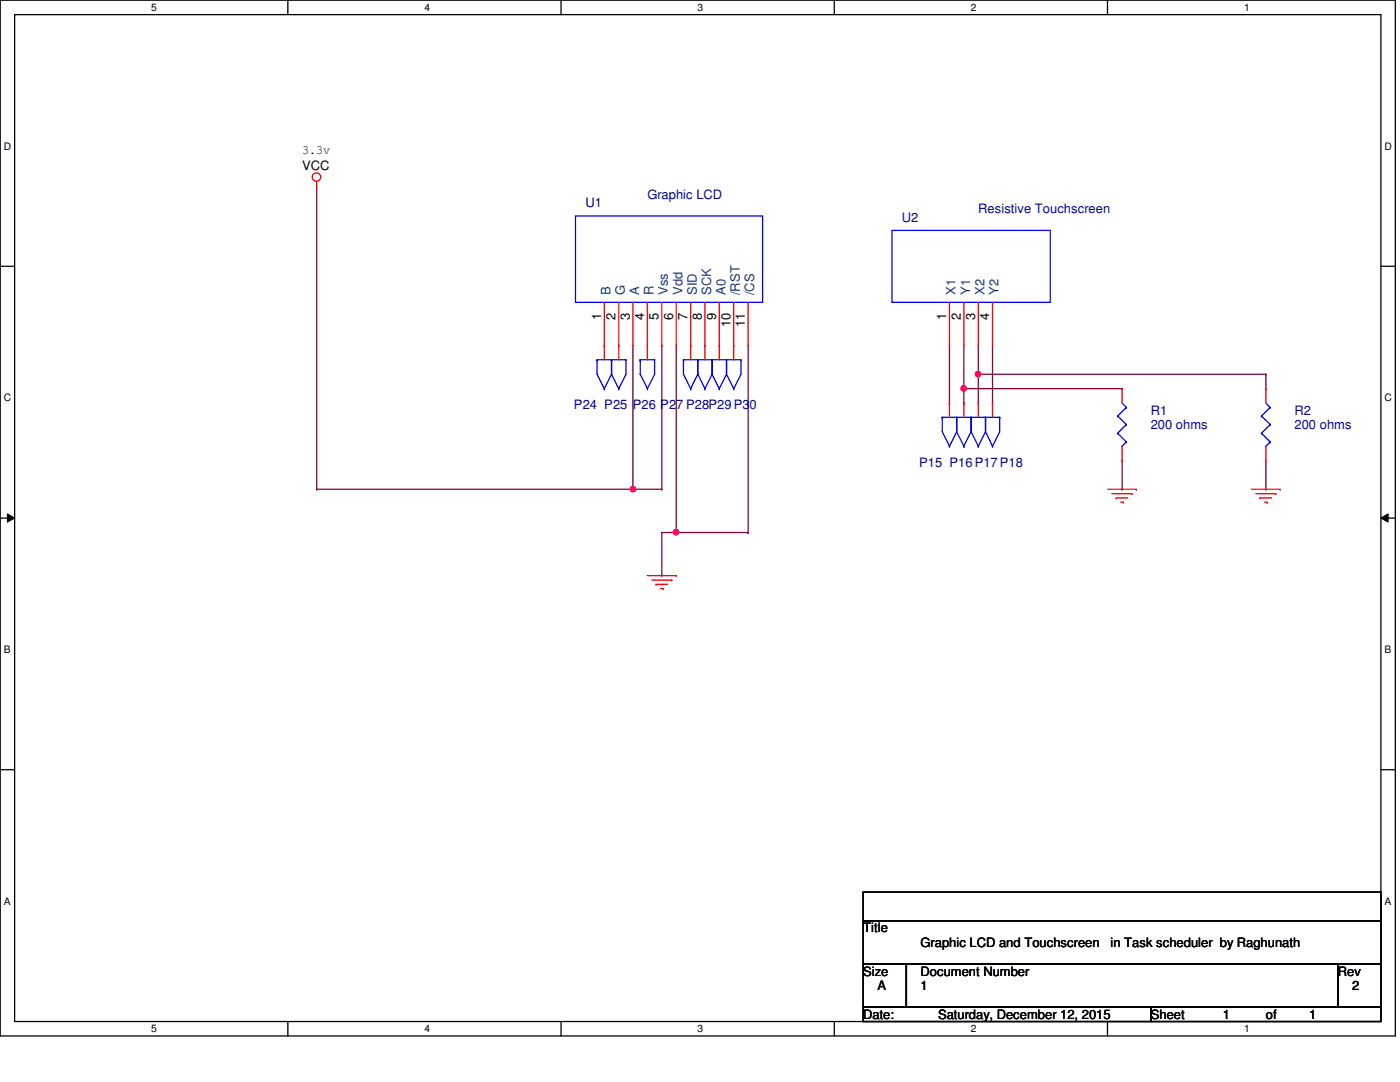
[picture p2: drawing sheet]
<svg xmlns="http://www.w3.org/2000/svg" width="279mm" height="216mm" viewBox="0 0 279 216" stroke-linecap="round" stroke-linejoin="round" font-family="sans-serif">
<path d="M0 0h278.5v206.7h-278.5zM2.9 2.9h272.7v200.9h-272.7z" fill="none" stroke="#000" stroke-width=".25"/>
<g fill="#fff">
<path d="M30.2 .3h1.1v2.3h-1.1z"/>
<path d="M30.2 204.1h1.1v2.3h-1.1z"/>
</g>
<path d="M57.4 0v2.9M57.4 203.8v2.9" fill="none" stroke="#000" stroke-width=".25"/>
<g fill="#fff">
<path d="M84.7 .3h1.1v2.3h-1.1z"/>
<path d="M84.7 204.1h1.1v2.3h-1.1z"/>
</g>
<path d="M112 0v2.9M112 203.8v2.9" fill="none" stroke="#000" stroke-width=".25"/>
<g fill="#fff">
<path d="M139.2 .3h1.1v2.3h-1.1z"/>
<path d="M139.2 204.1h1.1v2.3h-1.1z"/>
</g>
<path d="M166.5 0v2.9M166.5 203.8v2.9" fill="none" stroke="#000" stroke-width=".25"/>
<g fill="#fff">
<path d="M193.8 .3h1.1v2.3h-1.1z"/>
<path d="M193.8 204.1h1.1v2.3h-1.1z"/>
</g>
<path d="M221 0v2.9M221 203.8v2.9" fill="none" stroke="#000" stroke-width=".25"/>
<g fill="#fff">
<path d="M248.3 .3h1.1v2.3h-1.1z"/>
<path d="M248.3 204.1h1.1v2.3h-1.1z"/>
<path d="M.8 28h1.4v2.3h-1.4z"/>
<path d="M276.3 28h1.4v2.3h-1.4z"/>
<path d="M.8 78.2h1.4v2.3h-1.4z"/>
<path d="M276.3 78.2h1.4v2.3h-1.4z"/>
</g>
<path d="M0 53.1h2.9M275.6 53.1h2.9" fill="none" stroke="#000" stroke-width=".25"/>
<g fill="#fff">
<path d="M.8 128.5h1.3v2.2h-1.3z"/>
<path d="M276.3 128.5h1.3v2.2h-1.3z"/>
</g>
<path d="M0 103.4h2.9M275.6 103.4h2.9" fill="none" stroke="#000" stroke-width=".25"/>
<path d="M1.5 102.5l1.4 .9-1.4 .8zM275.6 103.4l1.4-.9v1.7z" fill="#000"/>
<path d="M1.5 102.5l1.4 .9-1.4 .8zM275.6 103.4l1.4-.9v1.7z" fill="none" stroke="#000" stroke-width=".2"/>
<g fill="#fff">
<path d="M.8 178.7h1.3v2.2h-1.3z"/>
<path d="M276.3 178.7h1.3v2.2h-1.3z"/>
</g>
<path d="M0 153.6h2.9M275.6 153.6h2.9" fill="none" stroke="#000" stroke-width=".25"/>
<path d="M192.4 77.6h.1M192.4 68.9v8.7M192.4 77.6h31.5M223.9 77.6h.1" fill="none" stroke="#800040" stroke-width=".25"/>
<circle cx="192.3" cy="77.5" r=".56" fill="#f0f"/>
<circle cx="192.3" cy="77.5" r=".56" fill="none" stroke="#f0f" stroke-width=".25"/>
<path d="M195.2 74.7h.1M195.2 68.9v5.8M195.2 74.7h57.4M252.6 74.7h.1" fill="none" stroke="#800040" stroke-width=".25"/>
<circle cx="195.2" cy="74.6" r=".56" fill="#f0f"/>
<circle cx="195.2" cy="74.6" r=".56" fill="none" stroke="#f0f" stroke-width=".25"/>
<path d="M135 68.9v37.4M149.3 68.9v37.4M252.6 77.6h.1M252.6 74.7v2.9M223.9 97.6h.1M223.9 91.9v5.7M252.6 97.6h.1M252.6 91.9v5.7M132.1 106.3h2.9M135 106.3h.1M149.3 106.3h.1" fill="none" stroke="#800040" stroke-width=".25"/>
<circle cx="134.9" cy="106.2" r=".56" fill="#f0f"/>
<circle cx="134.9" cy="106.2" r=".56" fill="none" stroke="#f0f" stroke-width=".25"/>
<g fill="none" stroke="#800040" stroke-width=".25">
<path d="M63.2 37.4v60.2M189.5 68.9v11.5M192.4 77.6v2.8M195.2 74.7v5.7M198.1 68.9v11.5M63.2 97.6h.1M63.2 97.6h63.1M126.3 97.6h.1M189.5 80.4h.1M192.4 80.4h.1M195.2 80.4h.1M198.1 80.4h.1"/>
<path d="M132.1 114.9h.1M132.1 106.3v8.6M135 106.3h14.3M149.3 106.3h.1"/>
</g>
<circle cx="126.3" cy="97.6" r=".56" fill="#f0f"/>
<circle cx="126.3" cy="97.6" r=".56" fill="none" stroke="#f0f" stroke-width=".25"/>
<path d="M126.3 68.9h.1M126.3 68.9v28.7h5.8M132.1 68.9h.1M132.1 68.9v28.7M132.1 97.6h.1" fill="none" stroke="#800040" stroke-width=".25"/>
<g fill="none" stroke="#f00" stroke-width=".25">
<path d="M63.2 37.4h.1M63.2 36.2v1.2M120.6 68.9h.1M120.6 60.3v11.5M123.5 68.9h.1M123.5 60.3v11.5M126.3 68.9h.1M126.3 60.3v8.6M129.2 68.9h.1M129.2 60.3v11.5M132.1 68.9h.1M132.1 60.3v8.6"/>
<path d="M135 68.9h.1M135 60.3v8.6M137.8 68.9h.1M137.8 60.3v11.5M140.7 68.9h.1M140.7 60.3v11.5M143.6 68.9h.1M143.6 60.3v11.5M146.4 68.9h.1M146.4 60.3v11.5M149.3 68.9h.1M149.3 60.3v8.6"/>
<path d="M189.5 68.9h.1M189.5 60.3v8.6M192.4 68.9h.1M192.4 60.3v8.6M195.2 68.9h.1M195.2 60.3v8.6M198.1 68.9h.1M198.1 60.3v8.6M223.9 77.6h.1M223.9 77.6v2.8M252.6 77.6h.1M252.6 77.6v2.8"/>
<path d="M189.5 80.4h.1M189.5 80.4v2.9M192.4 80.4h.1M192.4 80.4v2.9M195.2 80.4h.1M195.2 80.4v2.9M198.1 80.4h.1M198.1 80.4v2.9M221.1 97.6h5.7M221.9 98.5h4M222.8 99.4h.1M222.8 99.4h2.3"/>
<path d="M223.9 91.9h.1M223.9 89v2.9M225.9 98.5h.1M226.8 97.6h.1M249.8 97.6h5.7M250.6 98.5h4M251.5 99.4h.1M251.5 99.4h2.3M252.6 91.9h.1M252.6 89v2.9M254.6 98.5h.1M255.5 97.6h.1"/>
<path d="M129.2 114.9h5.8M130.1 115.7h4M130.9 116.6h.1M130.9 116.6h2.3M131.8 117.4h.6M132.4 117.4h.1M134.1 115.7h.1M135 114.9h.1M223.6 100.2h.6M224.2 100.2h.1M252.3 100.2h.6M252.9 100.2h.1"/>
<circle cx="63.2" cy="35.3" r=".84"/>
</g>
<path d="M172.3 178h103.3v5.7h-103.3zM172.3 183.7h103.3v8.7h-103.3zM172.3 192.4h8.6v8.6h-8.6zM180.9 192.4h86.1v8.6h-86.1zM267 192.4h8.6v8.6h-8.6zM172.3 201h57.4v2.8h-57.4zM229.7 201h45.9v2.8h-45.9z" fill="none" stroke="#000" stroke-width=".25"/>
<g fill="none" stroke="#00f" stroke-width=".25">
<path d="M114.9 43.1h37.3v17.2h-37.3zM178 46h31.6v14.3h-31.6zM119.2 71.8h.1M119.2 71.8h5.7M119.2 71.8v2.9l1.4 2.9M120.6 77.6h.1M122 71.8h.1M122 71.8v2.9M122 74.7l-1.4 2.9M122 74.7l1.5 2.9M123.5 77.6h.1M124.9 71.8h.1"/>
<path d="M124.9 71.8v2.9l-1.4 2.9M127.8 71.8h.1M127.8 71.8h2.8M127.8 71.8v2.9l1.4 2.9M129.2 77.6h.1M130.6 71.8h.1M130.6 71.8v2.9l-1.4 2.9M136.4 71.8h.1M136.4 71.8v2.9l1.4 2.9M136.4 71.8h11.5M137.8 77.6h.1M139.3 71.8h.1"/>
<path d="M139.3 71.8v2.9M139.3 74.7l-1.5 2.9M139.3 74.7l1.4 2.9M140.7 77.6h.1M142.1 71.8h.1M142.1 71.8v2.9M142.1 74.7l-1.4 2.9M142.1 74.7l1.5 2.9M143.6 77.6h.1M145 71.8h.1M145 71.8v2.9M145 74.7l-1.4 2.9"/>
<path d="M145 74.7l1.4 2.9M146.4 77.6h.1M147.9 71.8h.1M147.9 71.8v2.9l-1.5 2.9M188 83.3h.1M188 83.3v2.8l1.5 2.9M188 83.3h11.5M189.5 89h.1M190.9 83.3h.1M190.9 83.3v2.8M190.9 86.1l-1.4 2.9M190.9 86.1l1.5 2.9"/>
<path d="M192.4 89h.1M193.8 83.3h.1M193.8 83.3v2.8M193.8 86.1l1.4 2.9M193.8 86.1l-1.4 2.9M195.2 89h.1M196.7 83.3h.1M196.7 83.3v2.8M196.7 86.1l1.4 2.9M196.7 86.1l-1.5 2.9M198.1 89h.1M199.5 83.3h.1"/>
<path d="M199.5 83.3v2.8l-1.4 2.9M223.1 83h.1M223.1 86.4h.1M223.1 83l1.7 1.7M223.1 86.4l1.7 1.8M223.9 89h.1M223.9 80.4l.9 .9M224.8 81.3h.1M224.8 84.7h.1M224.8 88.2h.1M224.8 81.3l-1.7 1.7M224.8 84.7l-1.7 1.7"/>
<path d="M224.8 88.2l-.9 .8M251.8 83h.1M251.8 86.4h.1M251.8 83l1.7 1.7M251.8 86.4l1.7 1.8M252.6 89h.1M252.6 80.4l.9 .9M253.5 81.3h.1M253.5 84.7h.1M253.5 88.2h.1M253.5 81.3l-1.7 1.7M253.5 84.7l-1.7 1.7"/>
<path d="M253.5 88.2l-.9 .8"/>
</g>
<circle cx="192.3" cy="77.5" r=".56" fill="#f0f"/>
<circle cx="192.3" cy="77.5" r=".56" fill="none" stroke="#f0f" stroke-width=".25"/>
<circle cx="195.2" cy="74.6" r=".56" fill="#f0f"/>
<circle cx="195.2" cy="74.6" r=".56" fill="none" stroke="#f0f" stroke-width=".25"/>
<circle cx="134.9" cy="106.2" r=".56" fill="#f0f"/>
<circle cx="134.9" cy="106.2" r=".56" fill="none" stroke="#f0f" stroke-width=".25"/>
<circle cx="126.3" cy="97.6" r=".56" fill="#f0f"/>
<circle cx="126.3" cy="97.6" r=".56" fill="none" stroke="#f0f" stroke-width=".25"/>
<g font-size="2.6">
<text x="60.3" y="30.8">3.3v</text>
<text x="60.3" y="34">VCC</text>
<text x="120" y="63.8" transform="rotate(-90 120 63.8)">1</text>
<text x="122.9" y="63.8" transform="rotate(-90 122.9 63.8)">2</text>
<text x="125.7" y="63.8" transform="rotate(-90 125.7 63.8)">3</text>
<text x="128.6" y="63.8" transform="rotate(-90 128.6 63.8)">4</text>
<text x="131.4" y="63.8" transform="rotate(-90 131.4 63.8)">5</text>
<text x="134.3" y="63.8" transform="rotate(-90 134.3 63.8)">6</text>
<text x="137.2" y="63.8" transform="rotate(-90 137.2 63.8)">7</text>
<text x="140" y="63.8" transform="rotate(-90 140 63.8)">8</text>
<text x="142.9" y="63.8" transform="rotate(-90 142.9 63.8)">9</text>
<text x="145.8" y="65.2" transform="rotate(-90 145.8 65.2)">10</text>
<text x="148.7" y="65.2" transform="rotate(-90 148.7 65.2)">11</text>
<text x="188.8" y="63.8" transform="rotate(-90 188.8 63.8)">1</text>
<text x="191.7" y="63.8" transform="rotate(-90 191.7 63.8)">2</text>
<text x="194.6" y="63.8" transform="rotate(-90 194.6 63.8)">3</text>
<text x="197.4" y="63.8" transform="rotate(-90 197.4 63.8)">4</text>
<text x="172.3" y="186.1">Title</text>
<text x="183.7" y="188.9">Graphic LCD and Touchscreen</text>
<text x="221.6" y="188.9">in Task scheduler by Raghunath</text>
<text x="172.3" y="194.7">Size</text>
<text x="175.1" y="197.6">A</text>
<text x="183.7" y="194.7">Document Number</text>
<text x="183.7" y="197.6">1</text>
<text x="267" y="194.7">Rev</text>
<text x="269.8" y="197.6">2</text>
<text x="172.3" y="203.3">Date:</text>
<text x="187.2" y="203.3">Saturday, December 12, 2015</text>
<text x="229.7" y="203.3">Sheet</text>
<text x="244" y="203.3">1</text>
<text x="252.6" y="203.3">of</text>
<text x="261.2" y="203.3">1</text>
</g>
<g font-size="2.6" fill="#000080">
<text x="116.9" y="41.4">U1</text>
<text x="129.2" y="39.7">Graphic LCD</text>
<text x="180" y="44.3">U2</text>
<text x="195.2" y="42.5">Resistive Touchscreen</text>
<text x="114.6" y="81.6">P24 P25 P26 P27 P28P29P30</text>
<text x="229.7" y="82.8">R1</text>
<text x="258.4" y="82.8">R2</text>
<text x="229.7" y="85.6">200 ohms</text>
<text x="258.4" y="85.6">200 ohms</text>
<text x="183.4" y="93.1">P15 P16P17P18</text>
</g>
<g font-size="2.6" fill="#004080">
<text x="121.8" y="58.9" transform="rotate(-90 121.8 58.9)">B</text>
<text x="124.7" y="58.9" transform="rotate(-90 124.7 58.9)">G</text>
<text x="127.6" y="58.9" transform="rotate(-90 127.6 58.9)">A</text>
<text x="130.4" y="58.9" transform="rotate(-90 130.4 58.9)">R</text>
<text x="133.3" y="58.9" transform="rotate(-90 133.3 58.9)">Vss</text>
<text x="136.2" y="58.9" transform="rotate(-90 136.2 58.9)">Vdd</text>
<text x="139.1" y="58.9" transform="rotate(-90 139.1 58.9)">SID</text>
<text x="141.9" y="58.9" transform="rotate(-90 141.9 58.9)">SCK</text>
<text x="144.8" y="58.9" transform="rotate(-90 144.8 58.9)">A0</text>
<text x="147.7" y="58.9" transform="rotate(-90 147.7 58.9)">/RST</text>
<text x="150.5" y="58.9" transform="rotate(-90 150.5 58.9)">/CS</text>
<text x="190.7" y="58.9" transform="rotate(-90 190.7 58.9)">X1</text>
<text x="193.6" y="58.9" transform="rotate(-90 193.6 58.9)">Y1</text>
<text x="196.5" y="58.9" transform="rotate(-90 196.5 58.9)">X2</text>
<text x="199.3" y="58.9" transform="rotate(-90 199.3 58.9)">Y2</text>
</g>
<g font-size="2">
<text x="30.2" y="2.2">5</text>
<text x="84.7" y="2.2">4</text>
<text x="139.2" y="2.2">3</text>
<text x="193.8" y="2.2">2</text>
<text x="248.3" y="2.2">1</text>
<text x=".8" y="29.8">D</text>
<text x="276.3" y="29.8">D</text>
<text x=".8" y="80.1">C</text>
<text x="276.3" y="80.1">C</text>
<text x=".8" y="130.3">B</text>
<text x="276.3" y="130.3">B</text>
<text x=".8" y="180.5">A</text>
<text x="276.3" y="180.5">A</text>
<text x="30.2" y="206">5</text>
<text x="84.7" y="206">4</text>
<text x="139.2" y="206">3</text>
<text x="193.8" y="206">2</text>
<text x="248.3" y="206">1</text>
</g>
</svg>
